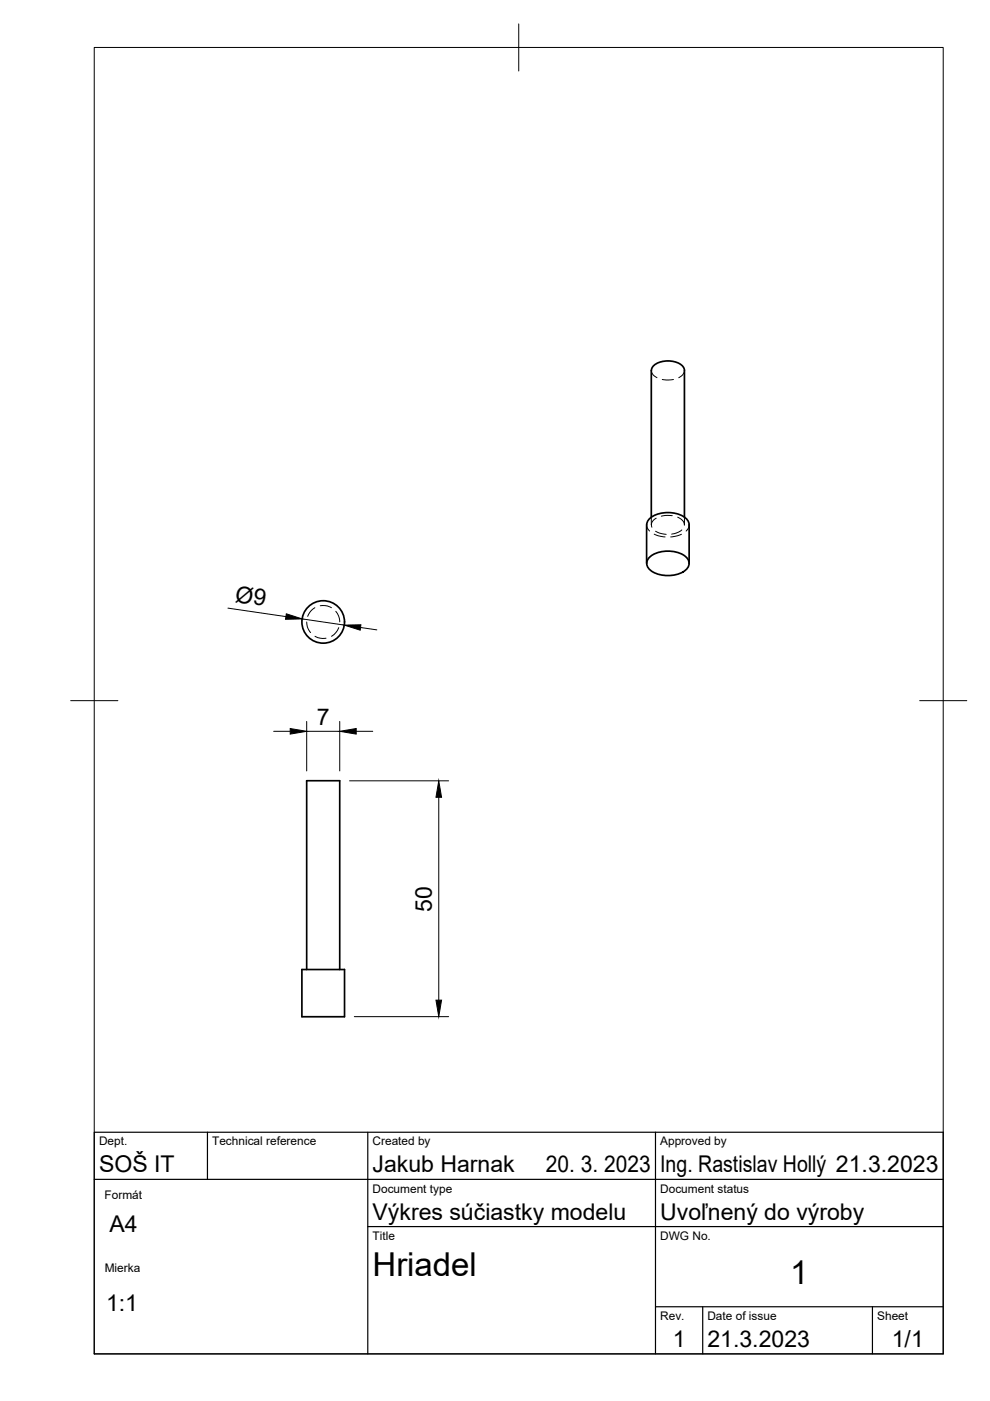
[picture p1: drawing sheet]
<svg xmlns="http://www.w3.org/2000/svg" width="210mm" height="297mm" viewBox="0 0 210 297" stroke-linecap="round" stroke-linejoin="round" font-family="sans-serif">
<!-- layer: Visible -->
<g fill="none" stroke="#000" stroke-width=".36">
<path d="M138.1 78.6v31.1M138.1 78.5a2.68 2.68 0 0 1 2.7-1.9 4.2 4.2 0 0 1 4.2 1.5l.1 31.6M137.1 111.3v8.2M137.1 111.3a3 3 0 0 1 2.8-2.4 6.1 6.1 0 0 1 5.9 1.4l.3 1v8.2M137.9 118a6.6 6.6 0 0 1 7.5 0 1.86 1.86 0 0 1 .7 1.8 1.86 1.86 0 0 1-1.3 1.5 6.8 6.8 0 0 1-6.9-.4 1.74 1.74 0 0 1 0-2.9zM64 205.6h9v10h-9zM65 205.6v-40.1h7v40.1"/>
<circle cx="68.5" cy="131.9" r="4.5"/>
</g>
<!-- layer: Hidden -->
<g fill="none" stroke="#000" stroke-width=".21">
<path d="M138.1 78.6l.4 .8 .8 .7M145.1 78.6l-.3 .8-.9 .7M140.4 80.5h2.4M137.1 111.3l.2 .7 .4 .6M138.1 109.7v1.6M138.7 113.2l.8 .4 1.5 .2M139 112.6l.9 .4 1.3 .3M139.1 109.9l-.8 .7-.2 .6 .1 .6M142.5 109.3h-1.5l-.8 .1M143.7 109.7l1.2 .9 .2 .7M144.5 113.3l-.8 .3-1.5 .2M144.6 112.4l-1.2 .6-1 .2"/>
<path d="M145.1 109.7v1.6M146.1 111.3l-.2 .7-.4 .6M65 131.9a3.2 3.2 0 0 0 .8 2.2M66.8 128.8l-.8 .6-.8 1.3M66.8 134.9a3.5 3.5 0 0 0 2.3 .4M67.9 128.4l1.5 .1 .9 .3M71.2 129.6v.1a3.4 3.4 0 0 1 .8 2.2M71.8 133.1l-.6 1-.9 .8"/>
</g>
<!-- layer: BORDER -->
<path d="M20 10.1h180v276.9h-180zM110 5.1v10M15 148.6h10M195 148.6h10" fill="none" stroke="#000" stroke-width=".21"/>
<!-- layer: TITLEBLOCK -->
<path d="M20 240.1h180v46.9h-180zM20 250h180M44 240.1v9.9M78 240.1v46.9M139 240.1v46.9M78 260.1h122M139 277.1h61M149 277.1v9.9M185 277.1v9.9" fill="none" stroke="#000" stroke-width=".25"/>
<!-- layer: FD_Dimensions -->
<path d="M48.3 128.9l12.3 1.8M64.1 131.2l8.9 1.3M76.4 133l3.5 .5M58 155.1h3.5M65 153v10.5M65 155.1h7M72 153v10.5M75.5 155.1h3.5M74.1 165.6h21M93 169v43.1M75.1 215.5h20" fill="none" stroke="#000" stroke-width=".21"/>
<path d="M60.7 130.1l3.4 1.1-3.6 .1zM73 132.5h3.5l-.1 1.1zM61.5 154.5l3.5 .6-3.5 .5zM72 155.1l3.5-.6v1.1zM93 165.6l.6 3.4h-1.2zM92.4 212.1h1.2l-.6 3.4z" fill="#000" stroke="#000" stroke-width=".21"/>
<g font-size="7">
<text x="79" y="270.6">Hriadel</text>
<text x="167.5" y="272.3">1</text>
</g>
<g font-size="4.9">
<text x="49.7" y="127.6" transform="rotate(8 49.7 127.6)">Ø9</text>
<text x="67.2" y="153.7">7</text>
<text x="91.6" y="193.3" transform="rotate(-90 91.6 193.3)">50</text>
<text x="21" y="248.5">SOŠ IT</text>
<text x="79" y="248.5">Jakub Harnak</text>
<text x="115.7" y="248.5">20. 3. 2023</text>
<text x="140" y="248.5">Ing. Rastislav Hollý 21.3.2023</text>
<text x="23.2" y="261.2">A4</text>
<text x="79" y="258.6">Výkres súčiastky modelu</text>
<text x="140" y="258.6">Uvoľnený do výroby</text>
<text x="22.5" y="277.9">1:1</text>
<text x="142.6" y="285.7">1</text>
<text x="150" y="285.5">21.3.2023</text>
<text x="189.1" y="285.7">1/1</text>
</g>
<g font-size="2.5">
<text x="21" y="242.9">Dept.</text>
<text x="45" y="242.9">Technical reference</text>
<text x="79" y="242.9">Created by</text>
<text x="140" y="242.9">Approved by</text>
<text x="22.2" y="254.3">Formát</text>
<text x="79" y="252.8">Document type</text>
<text x="140" y="252.8">Document status</text>
<text x="79" y="262.9">Title</text>
<text x="140" y="262.9">DWG No.</text>
<text x="22.2" y="269.7">Mierka</text>
<text x="140" y="279.9">Rev.</text>
<text x="150" y="279.9">Date of issue</text>
<text x="186" y="279.9">Sheet</text>
</g>
</svg>
